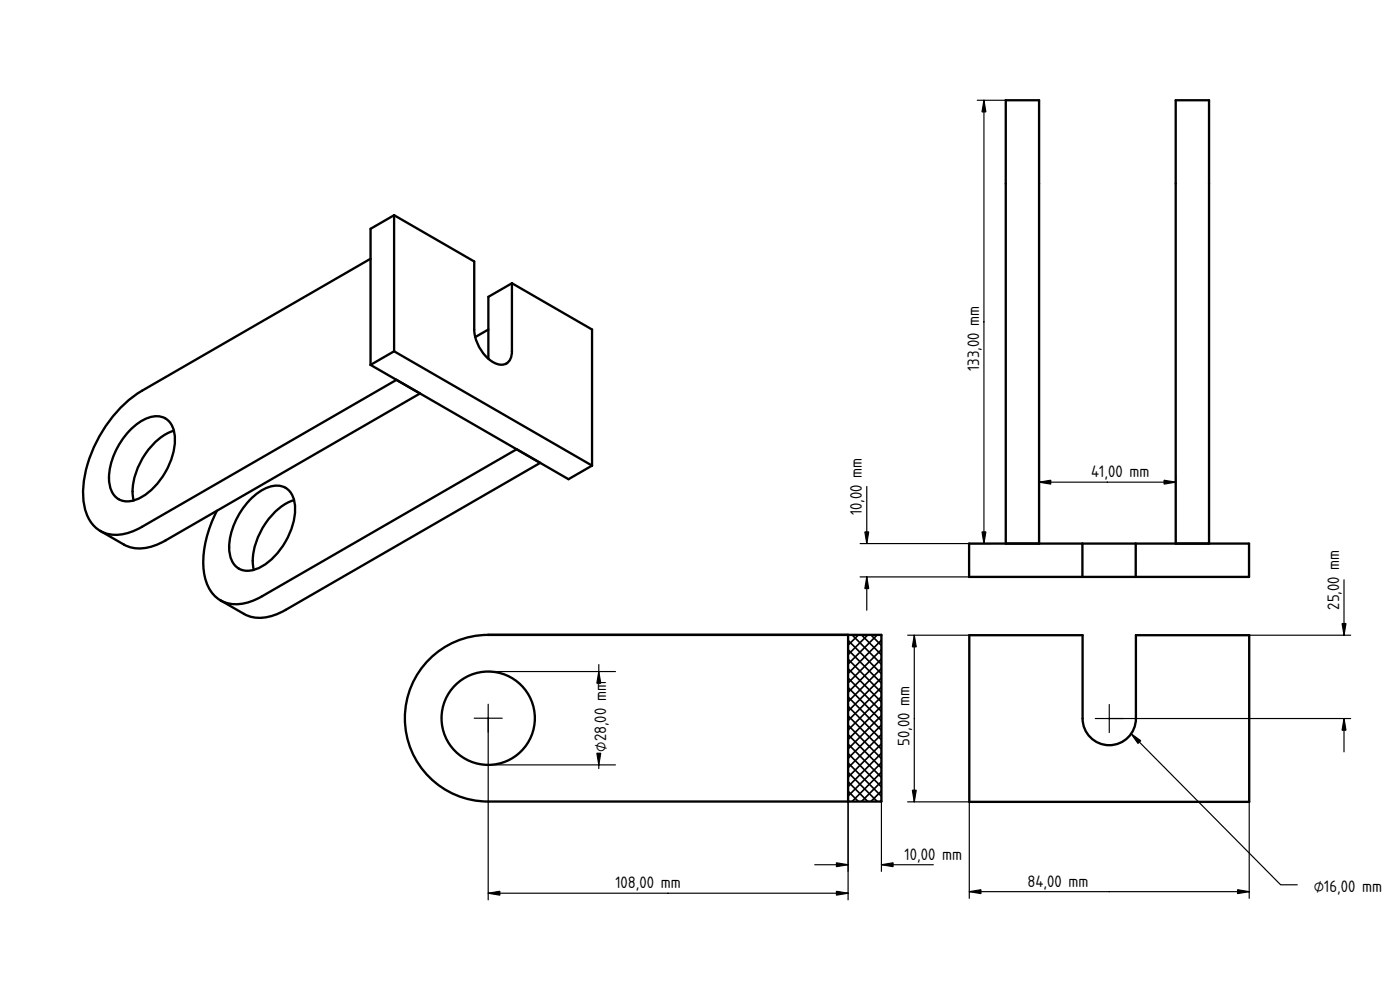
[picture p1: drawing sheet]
<svg xmlns="http://www.w3.org/2000/svg" width="420mm" height="297mm" viewBox="0 0 420 297" stroke-linecap="round" stroke-linejoin="round" font-family="sans-serif">
<path d="M84 196.1h.1M332.9 215.6h.1" fill="none" stroke="#000" stroke-width=".3"/>
<path d="M290.9 190.6h34v25a8 8 0 0 0 8 8 8 8 0 0 0 8-8v-25h34v50h-84z" fill="none" stroke="#000" stroke-width=".7"/>
<g fill="#000" stroke="#000" stroke-width=".35">
<path d="M274.4 190.6l.6 3.5h-1.2zM402.8 187.1h1.1l-.5 3.5zM403.4 215.6l.5 3.5h-1.1zM339.5 220.2l2.8 2-.8 .9zM273.8 237.1h1.2l-.6 3.5zM290.9 267.5l3.5-.5v1.1zM371.4 267l3.5 .5-3.5 .6z"/>
<path d="M332.9 211.4v8.4zM328.7 215.6h8.4z" fill-rule="evenodd"/>
</g>
<path d="M403.4 174v16.6M272.4 190.6h18.5M274.4 190.6v50M374.9 190.6h30.5M332.9 215.6h72.5M403.4 215.6v10M339.5 220.2l44.8 45.3h5M272.4 240.6h18.5v28.9M374.9 240.6v28.9M290.9 267.5h84" fill="none" stroke="#000" stroke-width=".35"/>
<path d="M301.8 30.1h10v133h41v-133h10v133h12.1v10h-84.1v-10h11z" fill-rule="evenodd" fill="#fff"/>
<path d="M332.8 101.6h.1" fill="none" stroke="#000" stroke-width=".3"/>
<g fill="#fff">
<path d="M352.8 30.1h10v133h-10z" fill-rule="evenodd"/>
<path d="M301.8 30.1h10v133h-21v10h34v-10h-23z" fill-rule="evenodd"/>
<path d="M340.8 163.1h34.1v10h-34.1z" fill-rule="evenodd"/>
<path d="M324.8 163.1h16v10h-16z" fill-rule="evenodd"/>
</g>
<path d="M301.8 163.1v-133h10v133M324.8 163.1h16M324.8 173.1h16M324.8 163.1h-34v10h34M324.8 163.1v10M340.8 163.1v10M340.8 163.1h34.1v10h-34.1M352.8 163.1v-133h10v133" fill="none" stroke="#000" stroke-width=".7"/>
<path d="M332.8 101.6h.1M193 215.5h.1" fill="none" stroke="#000" stroke-width=".3"/>
<path d="M293.3 30.1h8.5M295.3 30.1v133M260.1 146v17.1M311.8 142.7v20.4M311.8 144.7h41M352.8 142.7v20.4M258.1 163.1h39.2M258.1 173.1h32.7M260.1 173.1v10" fill="none" stroke="#000" stroke-width=".35"/>
<path d="M295.3 30.1l.6 3.5h-1.2zM311.8 144.7l3.5-.6v1.2zM349.3 144.1l3.5 .6-3.5 .6zM259.5 159.6h1.2l-.6 3.5zM260.1 173.1l.6 3.5h-1.2zM294.7 159.6h1.2l-.6 3.5z" fill="#000" stroke="#000" stroke-width=".35"/>
<path d="M128.8 197.8a24.9 24.9 0 0 1 17.7-7.3h108v50h-108a25 25 0 0 1-25-25 25 25 0 0 1 25-25h118v50h-118a25 25 0 0 1-23.1-15.4 25 25 0 0 1 5.4-27.3z" fill-rule="evenodd" fill="#fff"/>
<path d="M193 215.5h.1" fill="none" stroke="#000" stroke-width=".3"/>
<g fill="#fff">
<path d="M254.5 190.5h10v50h-10z" fill-rule="evenodd"/>
<circle cx="146.5" cy="215.5" r="14"/>
</g>
<g fill="none" stroke="#000" stroke-width=".5">
<path d="M254.5 197.8l10 10M254.5 195l10 10M254.5 192.1l10 10M254.8 190.5l-.3 .3M255.7 190.5l8.8 8.8M257.6 190.5l-3.1 3.1M258.5 190.5l6 6M260.5 190.5l-6 5.9M261.4 190.5l3.1 3.2M263.3 190.5l-8.8 8.7M264.2 190.5l.3 .3M264.5 192.1l-10 10"/>
<path d="M264.5 194.9l-10 10M264.5 197.7l-10 10M254.5 217.6l10 10M254.5 214.8l10 10M254.5 211.9l10 10M254.5 209.1l10 10M254.5 206.3l10 10M254.5 203.5l10 10M254.5 200.6l10 10M264.5 200.6l-10 10M264.5 203.4l-10 10M264.5 206.2l-10 10"/>
<path d="M264.5 209l-10 10M264.5 211.9l-10 10M264.5 214.7l-10 10M264.5 217.5l-10 10M254.5 237.4l3.1 3.1M254.5 234.6l6 5.9M254.5 231.7l8.8 8.8M254.5 228.9l10 10M254.5 226.1l10 10M254.5 223.3l10 10M254.5 220.4l10 10M264.5 220.4l-10 10"/>
<path d="M264.5 223.2l-10 10M264.5 226l-10 10M264.5 228.8l-10 10M264.5 231.7l-8.8 8.8M264.5 234.5l-6 6M264.5 237.3l-3.1 3.2M254.5 240.2l.3 .3M264.5 240.2l-.3 .3"/>
</g>
<g fill="none" stroke="#000" stroke-width=".7">
<path d="M128.8 197.8a24.9 24.9 0 0 1 17.7-7.3h118v50h-118a25 25 0 0 1-23.1-15.4 25 25 0 0 1 5.4-27.3zM254.5 190.5v50"/>
<circle cx="146.5" cy="215.5" r="14"/>
</g>
<g fill="#000" stroke="#000" stroke-width=".35">
<path d="M179.7 201.5l.6 3.5h-1.2zM179.1 226h1.2l-.6 3.5zM251 258.9l3.5 .6-3.5 .5zM264.5 259.5l3.5-.6v1.1zM146.5 268l3.5-.6v1.2zM251 267.4l3.5 .6-3.5 .6z"/>
<path d="M146.5 211.3v8.4zM142.3 215.5h8.4z" fill-rule="evenodd"/>
</g>
<path d="M193 215.5h.1" fill="none" stroke="#000" stroke-width=".3"/>
<path d="M179.7 199.4v2.1M146.5 215.5v54.5M146.5 201.5h38.2M146.5 229.5h38.2M179.7 229.5v1.1M244.5 259.5h10M254.5 240.5v29.5M264.5 240.5v21M264.5 259.5h15.6M146.5 268h108" fill="none" stroke="#000" stroke-width=".35"/>
<path d="M36.6 122l3.5-3.1 2.5-1.7 68.6-39.6v-8.9l7.1-4.1 24 13.9v20.4l.3 2.2 4-2.2v-9.8l7-4.1 24.1 13.9v40.8l-7.1 4.1-8.5-4.9-76.4 44.1a12.5 12.5 0 0 1-12.5 1.2l-7-4.1a11.7 11.7 0 0 1-5.1-9.7 32.9 32.9 0 0 1 4-17.1l-15.4 8.9a12.5 12.5 0 0 1-12.5 1.2l-7.1-4.1a12.5 12.5 0 0 1-5.2-11.4 39.4 39.4 0 0 1 11.7-25.9z" fill-rule="evenodd" fill="#fff"/>
<path d="M107 129.5h.1" fill="none" stroke="#000" stroke-width=".3"/>
<path d="M36.6 122l3.5-3.1 2.5-1.7 68.6-39.6v31.9l7.8 4.5-76.4 44.1a12.5 12.5 0 0 1-12.5 1.2 12.5 12.5 0 0 1-5.2-11.4 39.4 39.4 0 0 1 11.7-25.9z" fill-rule="evenodd" fill="#fff"/>
<path d="M107 129.5h.1" fill="none" stroke="#000" stroke-width=".3"/>
<path d="M65.1 153.3l61-35.2 29 16.7-76.4 44.1a12.5 12.5 0 0 1-12.5 1.2 11.7 11.7 0 0 1-5.1-9.7 32.9 32.9 0 0 1 4-17.1z" fill-rule="evenodd" fill="#fff"/>
<path d="M107 129.5h.1" fill="none" stroke="#000" stroke-width=".3"/>
<g fill="#fff">
<path d="M118.3 64.6l24 13.9v20.4a11.9 11.9 0 0 0 7.2 10.4 3.2 3.2 0 0 0 4.1-3.2v-21.1l24.1 13.9v40.8l-59.4-34.3z" fill-rule="evenodd"/>
<path d="M66.2 180.1a12.5 12.5 0 0 0 12.5-1.2l76.4-44.1 7 4.1-76.4 44.1a12.5 12.5 0 0 1-12.5 1.2z" fill-rule="evenodd"/>
<path d="M30.1 159.3a12.5 12.5 0 0 0 12.5-1.2l76.4-44.1 7.1 4.1-76.4 44.1a12.5 12.5 0 0 1-12.5 1.2z" fill-rule="evenodd"/>
</g>
<path d="M107 129.5h.1" fill="none" stroke="#000" stroke-width=".3"/>
<g fill="#fff">
<path d="M111.2 109.5l7.1-4.1 59.4 34.3-7.1 4.1z" fill-rule="evenodd"/>
<path d="M38.8 129.3a11.6 11.6 0 0 1 9.1-4.4 5.9 5.9 0 0 1 4.6 6.3 21.2 21.2 0 0 1-11.5 18.7 5.5 5.5 0 0 1-8.1-4.6 20.6 20.6 0 0 1 5.9-16z" fill-rule="evenodd"/>
<path d="M74.9 150.1a11.6 11.6 0 0 1 9.1-4.3 5.9 5.9 0 0 1 4.6 6.2 21.2 21.2 0 0 1-11.5 18.7 5.5 5.5 0 0 1-8.2-4.6 20.6 20.6 0 0 1 6-16z" fill-rule="evenodd"/>
<path d="M111.2 68.7l7.1-4.1v40.8l-7.1 4.1z" fill-rule="evenodd"/>
<path d="M74.9 150.1a11.6 11.6 0 0 1 9.1-4.3 5.3 5.3 0 0 1 4.3 4.3 19.8 19.8 0 0 0-11.6 13.1 14.1 14.1 0 0 0-.5 7.8 5.4 5.4 0 0 1-7.3-4.9 20.6 20.6 0 0 1 6-16z" fill-rule="evenodd"/>
<path d="M38.8 129.3a11.6 11.6 0 0 1 9.1-4.4 5.3 5.3 0 0 1 4.3 4.3 19.8 19.8 0 0 0-11.6 13.2 14.1 14.1 0 0 0-.5 7.8 5.4 5.4 0 0 1-7.2-4.9 20.6 20.6 0 0 1 5.9-16z" fill-rule="evenodd"/>
<path d="M146.6 89.1l7-4.1v20.4a3.4 3.4 0 0 1-1.6 3.6 3.4 3.4 0 0 1-4-.3l-1.4-1.1z" fill-rule="evenodd"/>
<path d="M46.5 132.7l3.2-2.4 2.5-1.1a19.8 19.8 0 0 1-5.7 16.7l-1.7 1.7-1.9 1.3-2.8 1.3a19.2 19.2 0 0 1 4.9-15.9z" fill-rule="evenodd"/>
<path d="M82.6 153.5l3.2-2.4 2.5-1a19.8 19.8 0 0 1-5.7 16.6l-1.8 1.7-1.8 1.3-2.8 1.3a19.2 19.2 0 0 1 4.9-15.8z" fill-rule="evenodd"/>
<path d="M142.6 101.1l4-2.2v8.7a13.3 13.3 0 0 1-4-6.5z" fill-rule="evenodd"/>
</g>
<g fill="none" stroke="#000" stroke-width=".7">
<path d="M111.2 77.6l-68.6 39.6a39.1 39.1 0 0 0-17.7 30.7 12.5 12.5 0 0 0 5.2 11.4M118.3 64.6l24 13.9v20.4a11.9 11.9 0 0 0 7.1 10.4 3.2 3.2 0 0 0 4.2-3.2v-21.1M118.3 64.6l-7.1 4.1v40.8M118.3 64.6v40.8M146.6 98.9l-4 2.2M153.6 85l-7 4.1v18.5M153.6 85l24.1 13.9v40.8M111.2 109.5l59.4 34.3 7.1-4.1M118.3 105.4l-7.1 4.1M118.3 105.4l59.4 34.3M119 114l-76.4 44.1a12.5 12.5 0 0 1-12.5 1.2M126.1 118.1l-76.4 44.1a12.5 12.5 0 0 1-12.5 1.2l-7.1-4.1"/>
<path d="M38.8 129.3a11.6 11.6 0 0 1 9.1-4.4 5.8 5.8 0 0 1 4.6 5.8 21.2 21.2 0 0 1-11 18.9 5.5 5.5 0 0 1-8.2-2.7 16.7 16.7 0 0 1 2.5-13.6zM52.2 129.2a19.8 19.8 0 0 0-11.6 13.2 14.1 14.1 0 0 0-.5 7.8M155.1 134.8l-76.4 44.1a12.5 12.5 0 0 1-12.5 1.2M162.1 138.9l-76.4 44.1a12.5 12.5 0 0 1-12.5 1.2l-7-4.1M65.1 153.3a30.7 30.7 0 0 0-3.5 20.3 10.3 10.3 0 0 0 4.6 6.5M74.9 150.1a11.6 11.6 0 0 1 9.1-4.3 5.8 5.8 0 0 1 4.5 5.7 21.2 21.2 0 0 1-10.9 19 5.5 5.5 0 0 1-8.2-2.7 16.7 16.7 0 0 1 2.5-13.7zM88.3 150.1a19.8 19.8 0 0 0-11.6 13.1 14.1 14.1 0 0 0-.5 7.8"/>
</g>
<g font-size="4.7">
<text x="293.8" y="111.4" transform="rotate(-90 293.8 111.4)">133,00 mm</text>
<text x="327.5" y="143.2">41,00 mm</text>
<text x="258.7" y="154.6" transform="rotate(-90 258.7 154.6)">10,00 mm</text>
<text x="401.9" y="182.9" transform="rotate(-90 401.9 182.9)">25,00 mm</text>
<text x="182" y="225.6" transform="rotate(-90 182 225.6)">⌀28,00 mm</text>
<text x="272.9" y="223.8" transform="rotate(-90 272.9 223.8)">50,00 mm</text>
<text x="271.5" y="258">10,00 mm</text>
<text x="184.7" y="266.5">108,00 mm</text>
<text x="308.4" y="266.1">84,00 mm</text>
<text x="394.3" y="267.7">⌀16,00 mm</text>
</g>
</svg>
